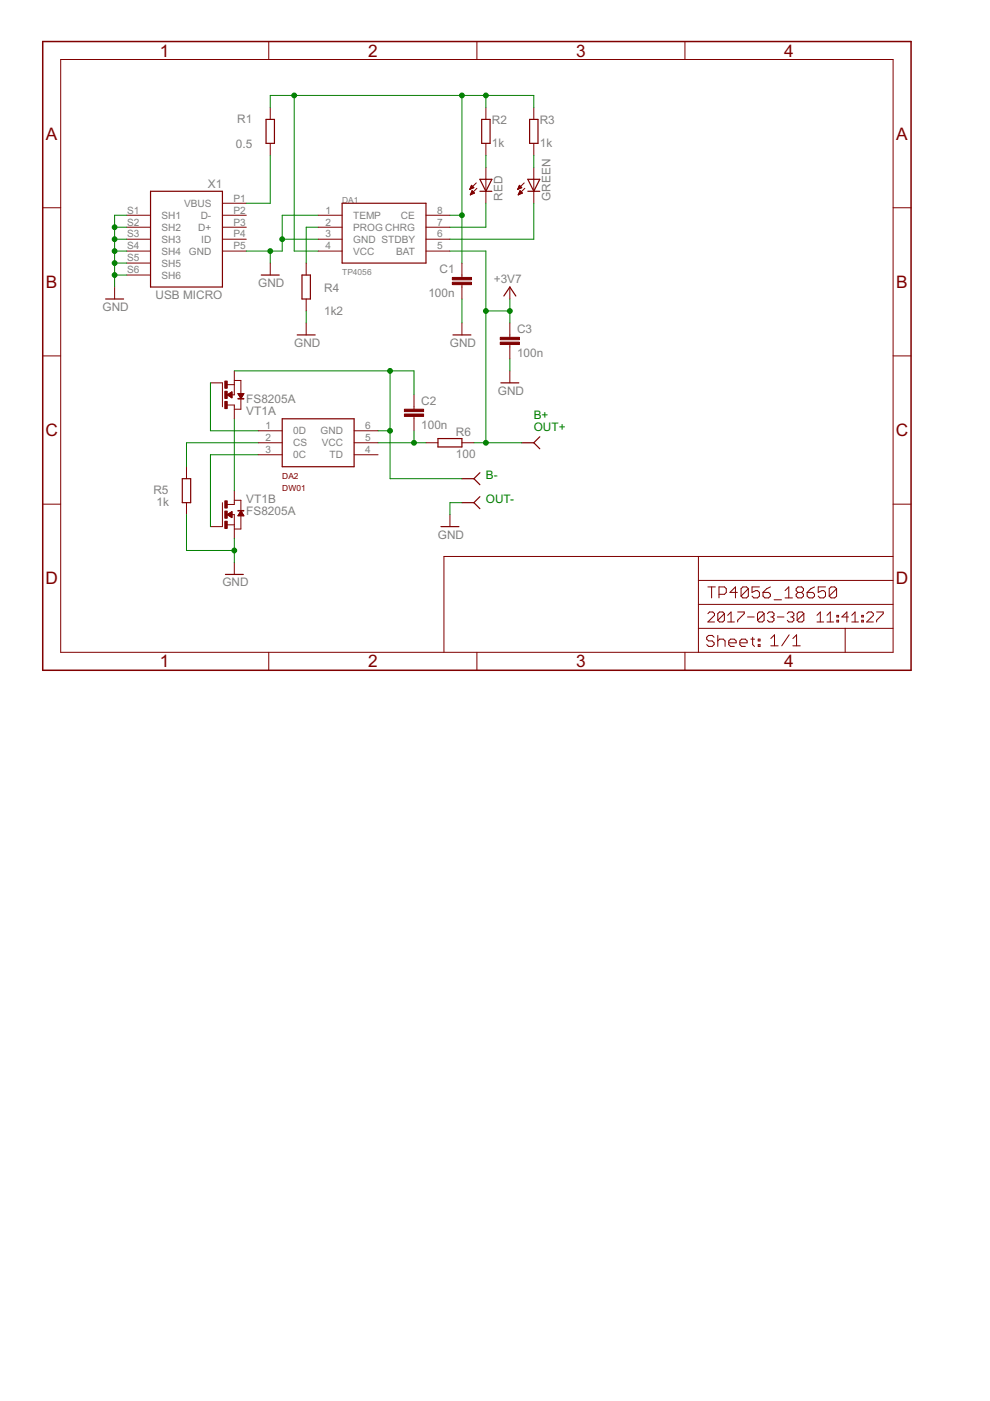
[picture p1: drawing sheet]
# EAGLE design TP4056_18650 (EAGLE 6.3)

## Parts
B+  B-  [PAD-]
B-  B-  [PAD-]
C1  100n  C-EUC0805  [C0805]
C2  100n  C-EUC0805  [C0805]
C3  100n  C-EUC0805  [C0805]
DA1  TP4056  [SOP-8]
DA2  DW01A  DW01  [SOT23-6]
GND  B-  [PAD-]
GREEN  LEDCHIP-LED0805  [CHIP-LED0805]
R1  0.5  R-EU_R0805  [R0805]
R2  1k  R-EU_R0805  [R0805]
R3  1k  R-EU_R0805  [R0805]
R4  1k2  R-EU_R0805  [R0805]
R5  1k  R-EU_R0805  [R0805]
R6  100  R-EU_R0805  [R0805]
RED  LEDCHIP-LED0805  [CHIP-LED0805]
VT1  FS8205A  DMN3024LSD  [TSSOP-8]
X1  USB MICRO  MYCON2_USB-MINI-B  [CON2_USB_MICRO_B_AT]

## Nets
+3V7: B+.B- C3.1 DA1.5(BAT) R6.2
B-: B-.B- C2.1 DA2.6(GND) VT1.2(A:S) VT1.3(A:S)
GND: C1.2 C3.2 DA1.1(TEMP) DA1.3(GND) GND.B- R4.1 R5.1 VT1.6(B:S) VT1.7(B:S) X1.P5(GND) X1.S1(SH1) X1.S2(SH2) X1.S3(SH3) X1.S4(SH4) X1.S5(SH5) X1.S6(SH6)
N$1: VT1.1(A:D) VT1.8(B:D)
N$2: DA2.3(0C) VT1.5(B:G)
N$3: C1.1 DA1.4(VCC) DA1.8(CE) R1.2 R2.2 R3.2
N$4: DA2.1(0D) VT1.4(A:G)
N$7: DA2.2(CS) R5.2
N$8: C2.2 DA2.5(VCC) R6.1
N$9: DA1.7(CHRG) RED.C
N$10: DA1.6(STDBY) GREEN.C
N$11: R2.1 RED.A
N$12: GREEN.A R3.1
N$13: DA1.2(PROG) R4.2
N$14: R1.1 X1.P1(VBUS)
Unconnected: DA2.4(TD) X1.P2(D-) X1.P3(D+) X1.P4(ID)

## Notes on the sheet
- B+
- OUT+
- B-
- OUT-
